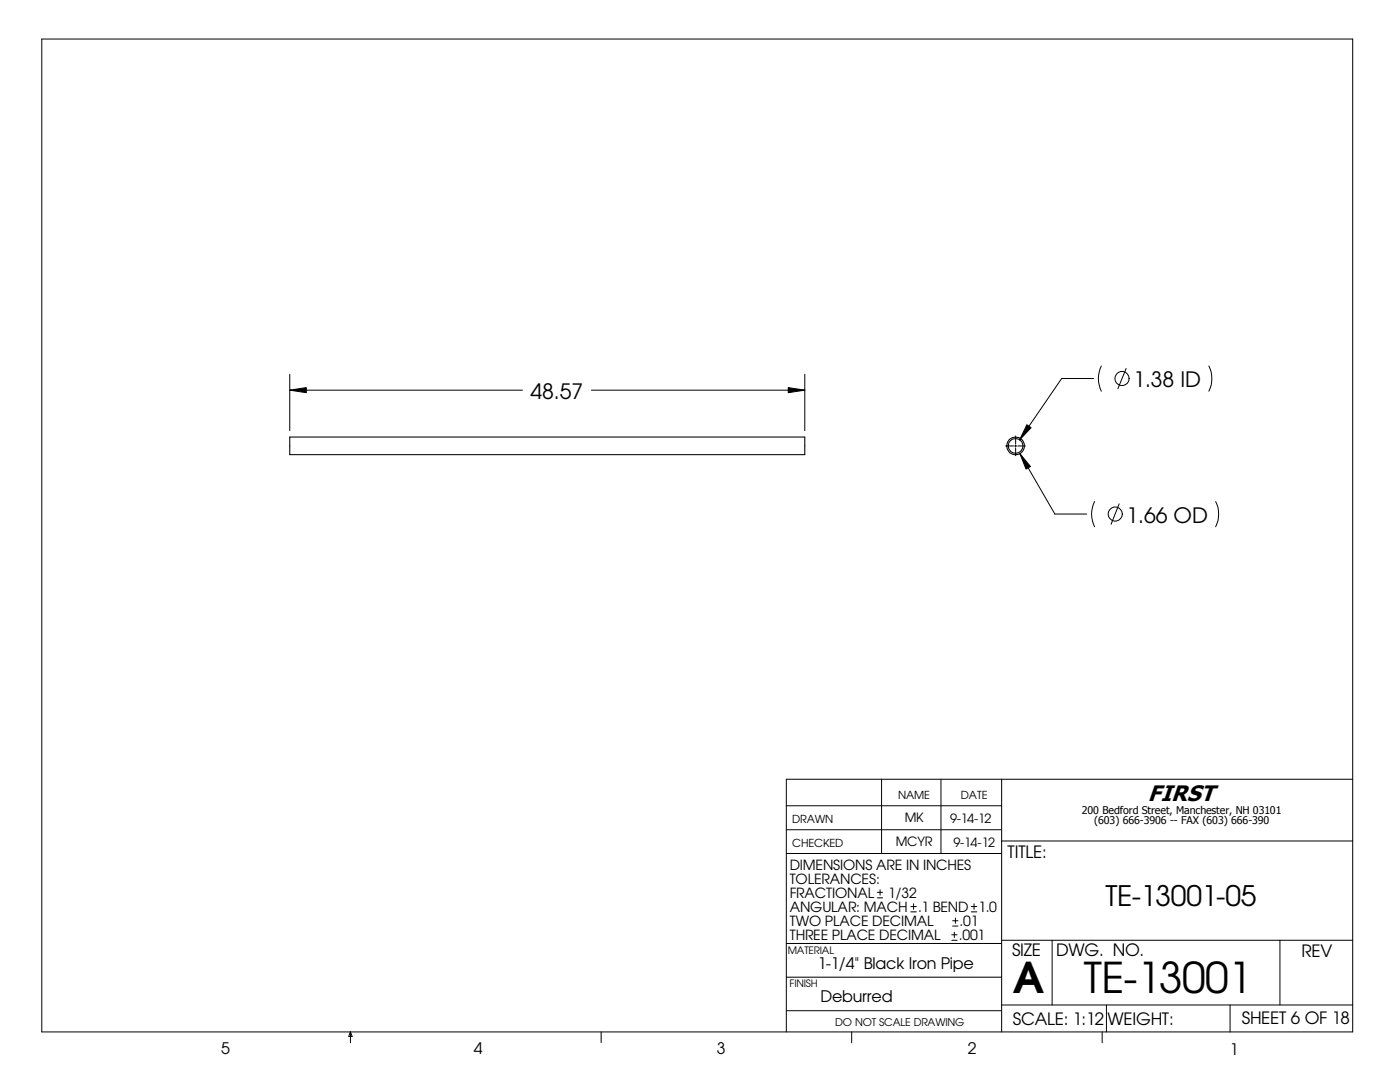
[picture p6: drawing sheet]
<svg xmlns="http://www.w3.org/2000/svg" width="279mm" height="216mm" viewBox="0 0 279 216" stroke-linecap="round" stroke-linejoin="round" font-family="sans-serif">
<g fill="none" stroke="#000" stroke-width=".2">
<path d="M8.3 7.8h261.7v198.1h-261.7zM57.8 77.9l3.3-.6v1.1zM57.8 74.7v11.2M57.8 77.9h46.5M118 77.9h42.6M157.3 77.3l3.3 .6-3.3 .5zM160.6 74.7v11.2M218.2 75.5h-6.3l-8.4 12.3M219.8 73a5.6 5.6 0 0 0 0 5.1M224.7 73.5l-1.6 4.1M241.3 73a5.6 5.6 0 0 1 0 5.1M200.7 89h1.6"/>
<path d="M202.5 89h.4M202.7 87v1.6M202.7 88.8v.4M202.7 89.4v1.5M203.1 89h1.5M203.5 90.5l2.2 2.6-.9 .5zM203.5 90.5l7 12.1h6.4M204.9 84.8l.9 .5-2.3 2.5zM218.4 100.1a5.6 5.6 0 0 0 0 5M223.4 100.5l-1.7 4.1M242.6 100.1a5.6 5.6 0 0 1 0 5M175.9 155.5v14.8"/>
<path d="M187.8 155.5v14.8M199.9 155.5v50.4M270 155.5h-113.1v50.4M156.9 160.8h43M156.9 165.6h43M156.9 170.3h43M175.1 179.2h1M175.1 178.1h1M175.6 177.5v1.1M199.9 167.8h70.1M156.9 195h43M156.9 188.3h43"/>
<path d="M181.8 181.9h1.1M181.8 180.9h1.1M182.3 180.3v1.1M189.9 187.6h1.1M189.9 186.5h1.1M190.1 184.8h1.1M190.1 183.7h1.1M190.5 186v1.1M190.7 183.2v1M193.8 181.9h1.1M193.8 180.9h1.1M194.4 180.3v1.1"/>
<path d="M199.9 187.6h70.1M210 187.6v12.9M255.4 187.6v12.9M69.9 205.9v2.2M69.9 205.9l.4 .9h-.7zM120 205.9v2.2M156.9 201.7h43M170 205.9v2.2M199.9 200.5h70.1M220 205.9v2.2M220.8 200.5v5.4M245.5 200.5v5.4"/>
<circle cx="223.9" cy="75.5" r="1.41"/>
<circle cx="222.6" cy="102.6" r="1.41"/>
</g>
<g fill="none" stroke="#000" stroke-width=".21">
<path d="M57.8 87.2h102.8v3.5h-102.8z"/>
<circle cx="202.7" cy="89" r="1.47"/>
<circle cx="202.7" cy="89" r="1.77"/>
</g>
<path d="M57.8 77.9l3.3-.6v1.1zM157.3 77.3l3.3 .6-3.3 .5zM204.9 84.8l.9 .5-2.3 2.5zM203.5 90.5l2.2 2.6-.9 .5z" fill="#000"/>
<g font-size="8.5">
<text x="202.1" y="198.2">A</text>
<text x="216.3" y="198.1">TE-13001</text>
</g>
<text font-size="5.6" x="220.6" y="180.7">TE-13001-05</text>
<text font-size="4.5" x="229.1" y="159.8">FIRST</text>
<g font-size="4.2">
<text x="226.2" y="77.2">1.38 ID</text>
<text x="105.9" y="79.5">48.57</text>
<text x="224.8" y="104.3">1.66 OD</text>
</g>
<g font-size="3.4">
<text x="201.1" y="171.2">TITLE:</text>
<text x="202" y="190.8">SIZE</text>
<text x="210.8" y="190.8">DWG. NO.</text>
<text x="259.8" y="191">REV</text>
<text x="202.1" y="204.4">SCALE: 1:12</text>
<text x="221" y="204.5">WEIGHT:</text>
<text x="247.8" y="204.4">SHEET 6 OF 18</text>
</g>
<g font-size="3.2">
<text x="163.2" y="193.4">1-1/4&quot; Black Iron Pipe</text>
<text x="163.7" y="199.9">Deburred</text>
<text x="44.2" y="210.4">5</text>
<text x="94.6" y="210.3">4</text>
<text x="143" y="210.4">3</text>
<text x="193.2" y="210.4">2</text>
<text x="245.4" y="210.6">1</text>
</g>
<g font-size="2.8">
<text x="157.6" y="173.5">DIMENSIONS ARE IN INCHES</text>
<text x="157.6" y="176.3">TOLERANCES:</text>
<text x="157.6" y="179.2">FRACTIONAL</text>
<text x="177.2" y="179.2">1/32</text>
<text x="157.6" y="182">ANGULAR: MACH</text>
<text x="157.6" y="184.8">TWO PLACE DECIMAL</text>
<text x="183.2" y="182">.1 BEND</text>
<text x="191.5" y="184.8">.01</text>
<text x="195.3" y="182">1.0</text>
<text x="157.6" y="187.6">THREE PLACE DECIMAL</text>
<text x="191.3" y="187.6">.001</text>
</g>
<g font-size="2.5">
<text x="180.6" y="164">MK</text>
<text x="189.6" y="164.2">9-14-12</text>
<text x="178.8" y="168.8">MCYR</text>
<text x="190.3" y="169">9-14-12</text>
</g>
<g font-size="2.2">
<text x="179.3" y="159.4">NAME</text>
<text x="191.8" y="159.4">DATE</text>
<text x="158.1" y="164.2">DRAWN</text>
<text x="158.1" y="169.1">CHECKED</text>
</g>
<g font-size="2.1">
<text x="215.9" y="162.3">200 Bedford Street, Manchester, NH 03101</text>
<text x="218.4" y="164.5">(603) 666-3906 -- FAX (603) 666-390</text>
<text x="166.7" y="204.8">DO NOT SCALE DRAWING</text>
</g>
<g font-size="2">
<text x="157.2" y="190.3">MATERIAL</text>
<text x="157.6" y="196.9">FINISH</text>
</g>
</svg>
